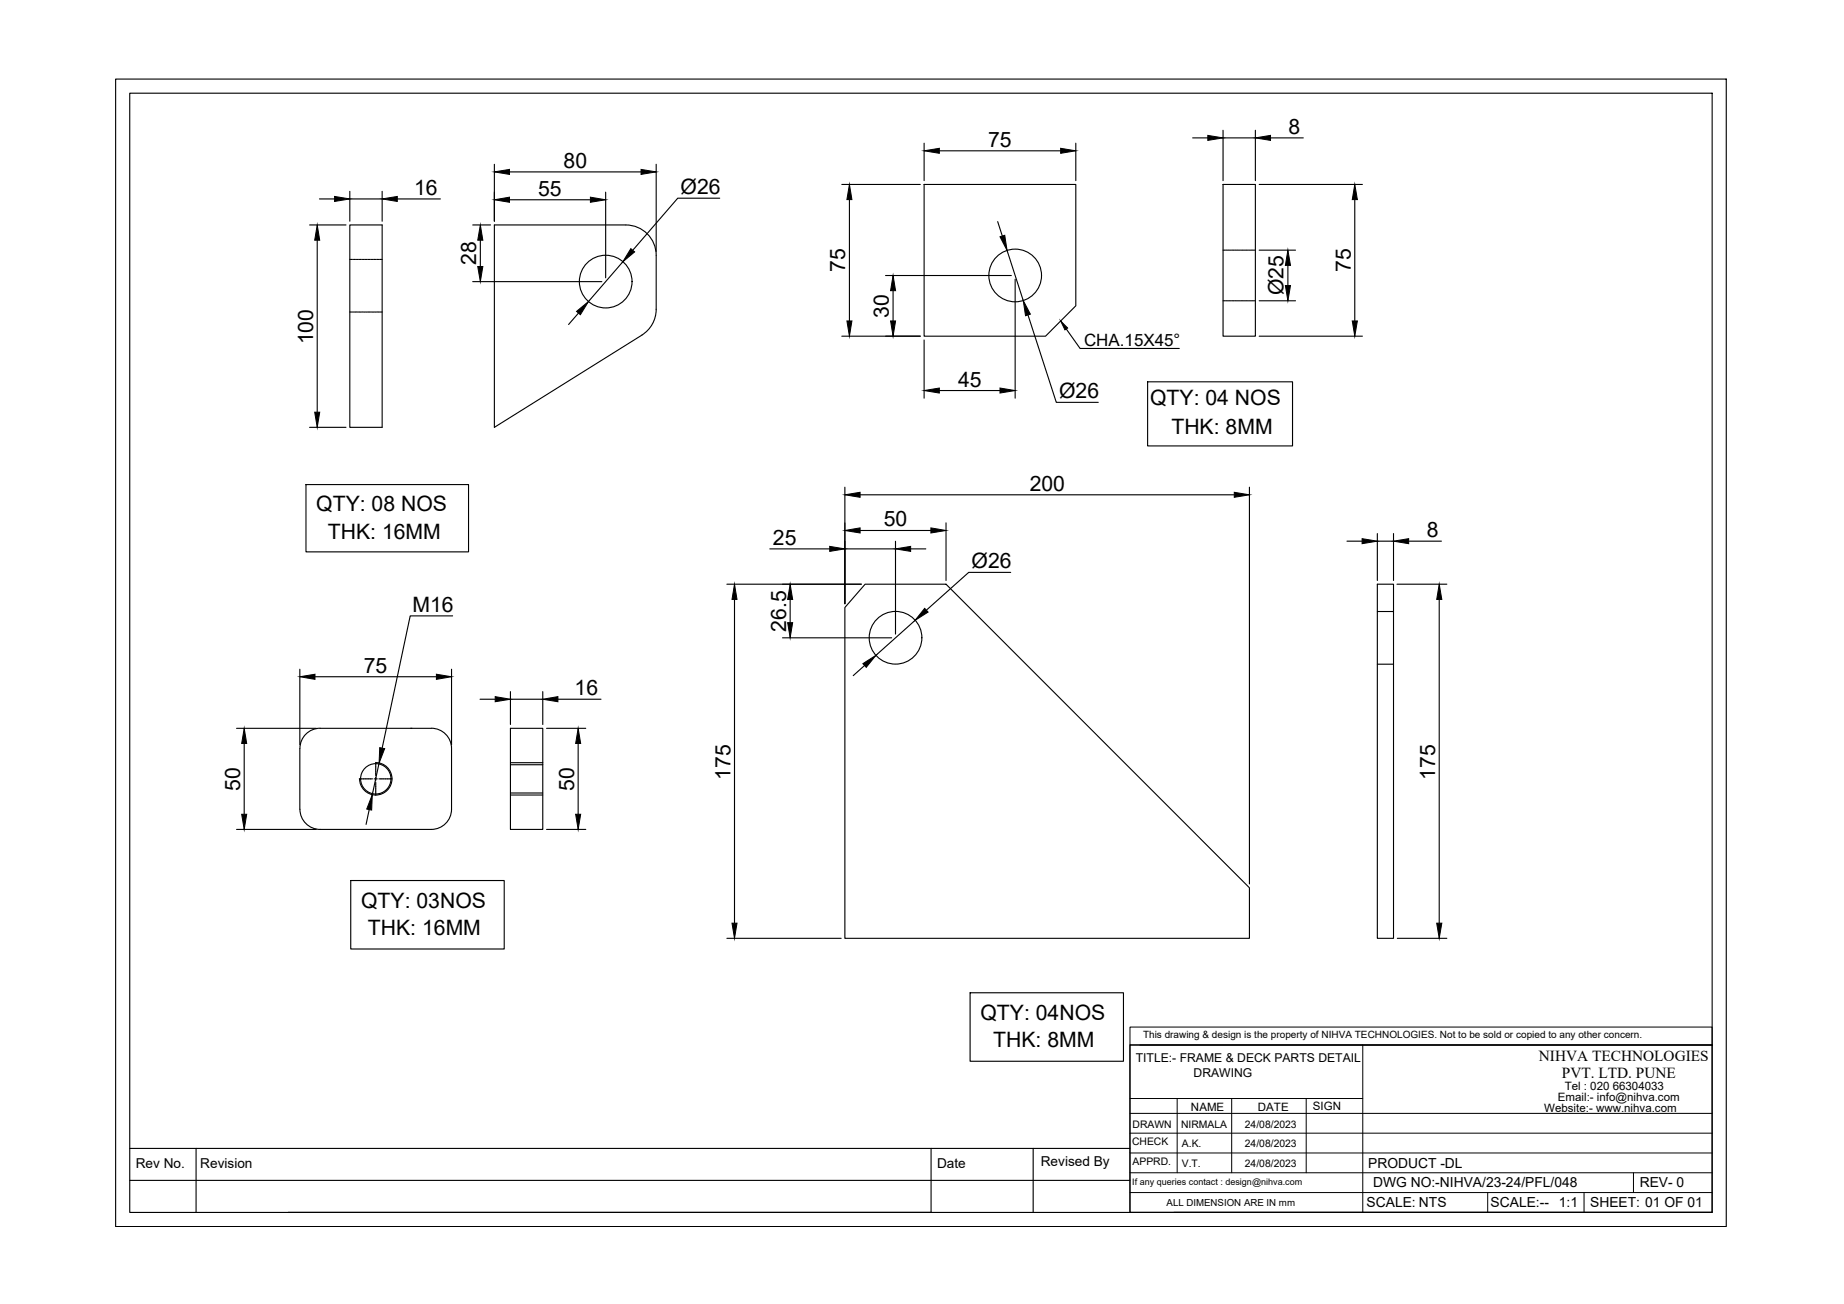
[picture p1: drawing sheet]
<svg xmlns="http://www.w3.org/2000/svg" width="420mm" height="297mm" viewBox="0 0 420 297" stroke-linecap="round" stroke-linejoin="round" font-family="sans-serif">
<!-- layer: 0 -->
<g fill="none" stroke="#000" stroke-width=".25">
<path d="M26.3 18h367v261.4h-367zM29.6 21.2h360.5v255h-360.5zM112.6 37.4v13M116.1 39.2h30M149.5 37.4v19.9M210.6 32.6v8.5M214 34.4h27.7M245.1 32.6v8.5M271.8 31.4h3.4M278.7 29.7v11.4M278.7 31.4h7.3M286 29.7v11.4"/>
<path d="M289.5 31.4h7.5M70.5 51.2h8.3M72.3 54.7v39.2M72.8 45.3h3.4M79.7 51.2h7.4v46.1h-7.4zM79.7 59.1h.2M79.7 43.6v6.8M79.7 45.3h7.4M80 59.1h.2M80.3 59.1h.3M80.7 59.1h.2M81 59.1h.3"/>
<path d="M81.4 59.1h.2M81.7 59.1h.3M82.1 59.1h.2M82.4 59.1h.2M82.8 59.1h.2M83.1 59.1h.2M83.5 59.1h.2M83.8 59.1h.2M84.1 59.1h.3M84.5 59.1h.2M84.8 59.1h.3M85.2 59.1h.2"/>
<path d="M85.5 59.1h.2M85.9 59.1h.2M86.2 59.1h.2M86.6 59.1h.2M86.9 59.1h.2M87.1 43.6v6.8M90.5 45.3h9.8M107.7 51.2h4.1M109.4 54.7v6M112.6 51.2h30a6.9 6.9 0 0 1 6.9 7v12.3a7 7 0 0 1-3.2 5.8l-33.7 21zM116.1 45.5h18.4M138 43.8v19.5"/>
<path d="M141.9 59.6l-7.8 9.1M164 45.1h-9.6l-10.2 11.9M191.8 42h17.9M193.5 45.5v27.6M210.6 42h34.5v27.7l-6.9 6.9h-27.6zM227.3 50.5l1.1 3.3M229.5 57l3.6 11.5M278.7 42h7.3v34.6h-7.3zM278.7 57h.1M278.9 57h.3M279.3 57h.2M279.6 57h.3"/>
<path d="M280 57h.2M280.3 57h.3M280.7 57h.2M281 57h.3M281.4 57h.2M281.7 57h.3M282.1 57h.2M282.4 57h.2M282.8 57h.2M283.1 57h.2M283.5 57h.2M283.8 57h.2"/>
<path d="M284.1 57h.3M284.5 57h.2M284.8 57h.3M285.2 57h.2M285.5 57h.2M285.9 57h.1M286.9 42h23.5M286.9 57h8.3M308.7 45.5v27.6M79.7 71.1h.2M80 71.1h.2M80.3 71.1h.3"/>
<path d="M80.7 71.1h.2M81 71.1h.3M81.4 71.1h.2M81.7 71.1h.3M82.1 71.1h.2M82.4 71.1h.2M82.8 71.1h.2M83.1 71.1h.2M83.5 71.1h.2M83.8 71.1h.2M84.1 71.1h.3M84.5 71.1h.2"/>
<path d="M84.8 71.1h.3M85.2 71.1h.2M85.5 71.1h.2M85.9 71.1h.2M86.2 71.1h.2M86.6 71.1h.2M86.9 71.1h.2M107.7 64.2h29.4M131.8 71.3l-2.2 2.6M191.8 76.6h17.9M201.8 62.8h28.6M203.5 66.2v6.9"/>
<path d="M210.6 77.4v13.3M231.3 63.6v27.1M234.2 71.7l6.5 20h9.5M242.9 74.9l3.2 4.5h22.6M278.7 68.5h.1M278.9 68.5h.3M279.3 68.5h.2M279.6 68.5h.3M280 68.5h.2M280.3 68.5h.3M280.7 68.5h.2M281 68.5h.3"/>
<path d="M281.4 68.5h.2M281.7 68.5h.3M282.1 68.5h.2M282.4 68.5h.2M282.8 68.5h.2M283.1 68.5h.2M283.5 68.5h.2M283.8 68.5h.2M284.1 68.5h.3M284.5 68.5h.2M284.8 68.5h.3M285.2 68.5h.2"/>
<path d="M285.5 68.5h.2M285.9 68.5h.1M286.9 76.6h23.5M286.9 68.5h8.3M293.4 60.5v4.5M70.5 97.3h8.3M214 89h13.9M261.5 87h33v14.6h-33zM69.7 110.4h37.1v15.3h-37.1zM192.5 111v26.5M196 112.7h85.2M215.6 119.1v13.1"/>
<path d="M284.7 111v90.4M165.6 133.1h30.7M167.4 136.5v73.8M175.4 125h13.7M180 136.5v5.3M192.5 125h11.5M196 120.8h16.1M197.1 133.1h18.5l69.1 69.1v11.5h-92.2v-75.3zM204 123.3v21.1M207.5 125h3.4M230.3 130.4h-9.6l-9.6 8.6M306.9 123.3h3.5"/>
<path d="M313.8 133.1h3.7v80.6h-3.7zM313.8 139.3h3.7M313.8 121.5v10.7M313.8 123.3h3.7M317.5 121.5v10.7M318.3 133.1h11.4M321 123.3h7.4M327.9 136.5v73.8M68.3 152.4v17.3M71.8 154.2h27.6M102.9 152.4v17.3M103.1 140.3h-9.6l-6.4 30.1"/>
<path d="M109.4 159.3h3.4M116.3 157.5v7.5M116.3 159.3h7.4M123.7 157.5v7.5M127.1 159.3h9.8M178.3 145.3h24.9M197 151.6l-2.6 2.3M208.5 141.3l-8.9 8M313.8 151.3h3.7M53.9 165.9h18.2M55.6 169.4v16.1M68.3 170.5v13.8"/>
<path d="M72.9 165.9h25.4a4.6 4.6 0 0 1 4.6 4.6v13.8a4.6 4.6 0 0 1-4.6 4.6h-25.4M72.9 165.9a4.6 4.6 0 0 0-4.6 4.6M81.9 177.4h.5M82.4 177.4h.4M82.8 177.4h.6M83.5 177.4h.3M83.9 177.4h.5M84.5 177.4h.4M85.2 177.4h.8M85.6 173.7v.4M85.6 174.1v.6M85.6 174.8v.3"/>
<path d="M85.6 175.2v.5M85.6 175.8v.3M85.6 176.2v.5M85.6 177.1v.7M85.6 178.2v.4M85.6 178.7v.3M85.6 179.1v.6M85.6 179.7v.4M85.6 173.7a3.7 3.7 0 0 1 3.7 3.7 3.7 3.7 0 0 1-3.7 3.7 3.7 3.7 0 0 1-3.7-3.7M86.3 177.4h.4M86.4 173.8l-1.6 7.2M86.8 177.4h.5"/>
<path d="M87.4 177.4h.3M87.8 177.4h.6M88.4 177.4h.4M88.9 177.4h.4M93.6 165.9h.1M116.3 165.9h7.4v23h-7.4zM116.3 173.7h7.4M116.3 174.2h7.4M124.5 165.9h9M131.7 169.4v16.1M53.9 188.9h18.2M68.3 184.3a4.6 4.6 0 0 0 4.6 4.6"/>
<path d="M84.1 184.4l-.7 3.4M85.6 180.1v.6M85.6 180.8v.4M116.3 181.1h7.4M116.3 180.6h7.4M124.5 188.9h9M79.9 200.6h35v15.6h-35zM165.6 213.7h26.1M318.4 213.7h11.3M221 226.1h35v15.6h-35zM257.5 238h132.6v38.2h-132.6zM29.6 268.9h227.9"/>
<path d="M29.6 261.6h227.9M44.7 261.6v14.6M65.6 276.2h146.7M212.1 261.6v14.6M235.4 261.6v14.6M267.5 276.2h122.6"/>
<circle cx="138" cy="64.1" r="6"/>
<circle cx="231.3" cy="62.7" r="6"/>
<circle cx="204" cy="145.3" r="6"/>
<circle cx="85.6" cy="177.4" r="3.5"/>
</g>
<g fill="#000" stroke="#000" stroke-width=".23">
<path d="M112.6 39.2l3.5-.6v1.1zM146.1 38.6l3.4 .6-3.4 .5zM210.6 34.4l3.4-.6v1.1zM241.7 33.8l3.4 .6-3.4 .5zM275.2 30.8l3.5 .6-3.5 .6zM286 31.4l3.5-.6v1.2zM72.3 51.2l.5 3.5h-1.1zM76.2 44.7l3.5 .6-3.5 .6zM87.1 45.3l3.4-.6v1.2zM109.4 51.2l.6 3.5h-1.1zM112.6 45.5l3.5-.6v1.2zM134.5 44.9l3.5 .6-3.5 .6z"/>
<path d="M143.7 56.6l.9 .8-2.7 2.2zM193.5 42l.6 3.5h-1.1zM227.9 53.9l1-.3 .6 3.4zM308.7 42l.6 3.5h-1.2zM108.9 60.7h1.1l-.6 3.5zM131.4 70.9l2.7-2.2-1.9 3zM193 73.1h1.1l-.6 3.5zM202.9 73.1h1.2l-.6 3.5zM203.5 62.8l.6 3.4h-1.2zM233.1 68.5l1.7 3.1-1.1 .3zM241.7 73.1l1.6 1.6-.7 .4zM292.9 65h1.1l-.6 3.5z"/>
<path d="M293.4 57l.6 3.5h-1.1zM308.1 73.1h1.2l-.6 3.5zM71.7 93.9h1.1l-.5 3.4zM210.6 89l3.4-.6v1.1zM227.9 88.4l3.4 .6-3.4 .5zM192.5 112.7l3.5-.6v1.2zM281.2 112.1l3.5 .6-3.5 .6zM167.4 133.1l.5 3.4h-1.1zM180 133.1l.6 3.4h-1.1zM189.1 124.5l3.4 .5-3.4 .6zM192.5 120.8l3.5-.6v1.2zM204 125l3.5-.5v1.1z"/>
<path d="M210.7 138.6l.8 .8-3 1.9zM212.1 120.2l3.5 .6-3.5 .6zM310.4 122.7l3.4 .6-3.4 .5zM317.5 123.3l3.5-.6v1.1zM327.9 133.1l.6 3.4h-1.1zM68.3 154.2l3.5-.6v1.1zM99.4 153.6l3.5 .6-3.5 .5zM112.8 158.7l3.5 .6-3.5 .6zM123.7 159.3l3.4-.6v1.2zM179.5 141.8h1.1l-.6 3.5zM196.6 151.2l3-1.9-2.2 2.7zM55.6 165.9l.6 3.5h-1.1z"/>
<path d="M86.5 170.3l1.1 .2-1.2 3.3zM131.7 165.9l.6 3.5h-1.1zM55.1 185.5h1.1l-.6 3.4zM84.8 181l-.1 3.5-1.1-.2zM131.2 185.5h1.1l-.6 3.4zM166.8 210.3h1.1l-.5 3.4zM327.4 210.3h1.1l-.6 3.4z"/>
</g>
<g fill="none" stroke="#000" stroke-width=".23">
<path d="M257.5 234h132.6v4h-132.6zM257.5 238v38.2M259.7 238h130.4M310.5 238v38.2M257.5 258.1h132.6M257.5 253.6h132.6M257.5 250.2h53M268.2 250.2v16.9M280.6 250.2v16.9M297.6 250.2v16.9M257.5 267.1h132.6M257.5 262.6h132.6"/>
<path d="M257.5 271.7h132.6M339 271.7v4.5M360.9 271.7v4.5M372.2 267.1v4.6"/>
</g>
<g font-size="4.8">
<text x="225.1" y="33.4">75</text>
<text x="293.6" y="30.5">8</text>
<text x="128.4" y="38.2">80</text>
<text x="94.3" y="44.4">16</text>
<text x="122.6" y="44.6">55</text>
<text x="155.1" y="44.1">Ø26</text>
<text x="108.5" y="60.3" transform="rotate(-90 108.5 60.3)">28</text>
<text x="192.6" y="62" transform="rotate(-90 192.6 62)">75</text>
<text x="307.8" y="62" transform="rotate(-90 307.8 62)">75</text>
<text x="292.5" y="67.3" transform="rotate(-90 292.5 67.3)">Ø25</text>
<text x="202.6" y="72.3" transform="rotate(-90 202.6 72.3)">30</text>
<text x="71.3" y="78.5" transform="rotate(-90 71.3 78.5)">100</text>
<text x="218.3" y="88.1">45</text>
<text x="241.3" y="90.7">Ø26</text>
<text x="262.1" y="92.2">QTY: 04 NOS</text>
<text x="266.9" y="99">THK: 8MM</text>
<text x="234.6" y="111.8">200</text>
<text x="72.1" y="116.4">QTY: 08 NOS</text>
<text x="201.4" y="119.9">50</text>
<text x="74.7" y="122.7">THK: 16MM</text>
<text x="176.1" y="124.1">25</text>
<text x="325.1" y="122.3">8</text>
<text x="221.4" y="129.4">Ø26</text>
<text x="94" y="139.4">M16</text>
<text x="179.1" y="143.9" transform="rotate(-90 179.1 143.9)">26.5</text>
<text x="82.9" y="153.2">75</text>
<text x="130.9" y="158.3">16</text>
<text x="166.4" y="177.6" transform="rotate(-90 166.4 177.6)">175</text>
<text x="327" y="177.6" transform="rotate(-90 327 177.6)">175</text>
<text x="54.7" y="180.1" transform="rotate(-90 54.7 180.1)">50</text>
<text x="130.8" y="180.1" transform="rotate(-90 130.8 180.1)">50</text>
<text x="82.3" y="206.8">QTY: 03NOS</text>
<text x="83.8" y="212.9">THK: 16MM</text>
<text x="223.4" y="232.3">QTY: 04NOS</text>
<text x="226.3" y="238.4">THK: 8MM</text>
</g>
<text font-size="3.9" x="247" y="78.9">CHA.15X45°</text>
<g font-size="3.5">
<text x="350.6" y="241.7">NIHVA TECHNOLOGIES</text>
<text x="355.9" y="245.6">PVT. LTD. PUNE</text>
</g>
<g font-size="3.2">
<text x="311.7" y="266">PRODUCT -DL</text>
<text x="311.4" y="275">SCALE: NTS</text>
<text x="312.9" y="270.5">DWG NO:-NIHVA/23-24/PFL/048</text>
<text x="339.6" y="275">SCALE:--</text>
<text x="355.2" y="275">1:1</text>
<text x="362.3" y="275">SHEET: 01 OF 01</text>
<text x="373.6" y="270.4">REV- 0</text>
</g>
<g font-size="3.1">
<text x="30.9" y="266">Rev No.</text>
<text x="45.6" y="266">Revision</text>
<text x="213.5" y="266">Date</text>
<text x="237.1" y="265.6">Revised By</text>
</g>
<g font-size="2.8">
<text x="258.8" y="242">TITLE:- FRAME &amp; DECK PARTS DETAIL</text>
<text x="272" y="245.3">DRAWING</text>
</g>
<g font-size="2.6">
<text x="355" y="250.9">Email:- info@nihva.com</text>
<text x="356.5" y="248.3">Tel : 020 66304033</text>
<text x="271.4" y="253">NAME</text>
<text x="286.6" y="253.1">DATE</text>
<text x="299.1" y="252.8">SIGN</text>
<text x="351.8" y="253.3">Website:- www.nihva.com</text>
</g>
<g font-size="2.4">
<text x="258.1" y="256.9">DRAWN</text>
<text x="269.1" y="256.9">NIRMALA</text>
<text x="283.6" y="256.9">24/08/2023</text>
<text x="258" y="260.8">CHECK</text>
<text x="269.3" y="261.4">A.K.</text>
<text x="283.6" y="261.4">24/08/2023</text>
<text x="258.1" y="265.3">APPRD.</text>
<text x="269.3" y="265.9">V.T.</text>
<text x="283.6" y="265.9">24/08/2023</text>
</g>
<text font-size="2.3" x="260.4" y="236.5">This drawing &amp; design is the property of NIHVA TECHNOLOGIES. Not to be sold or copied to any other concern.</text>
<text font-size="2.2" x="265.8" y="274.7">ALL DIMENSION ARE IN mm</text>
<text font-size="2.1" x="258" y="270">If any queries contact : design@nihva.com</text>
</svg>
